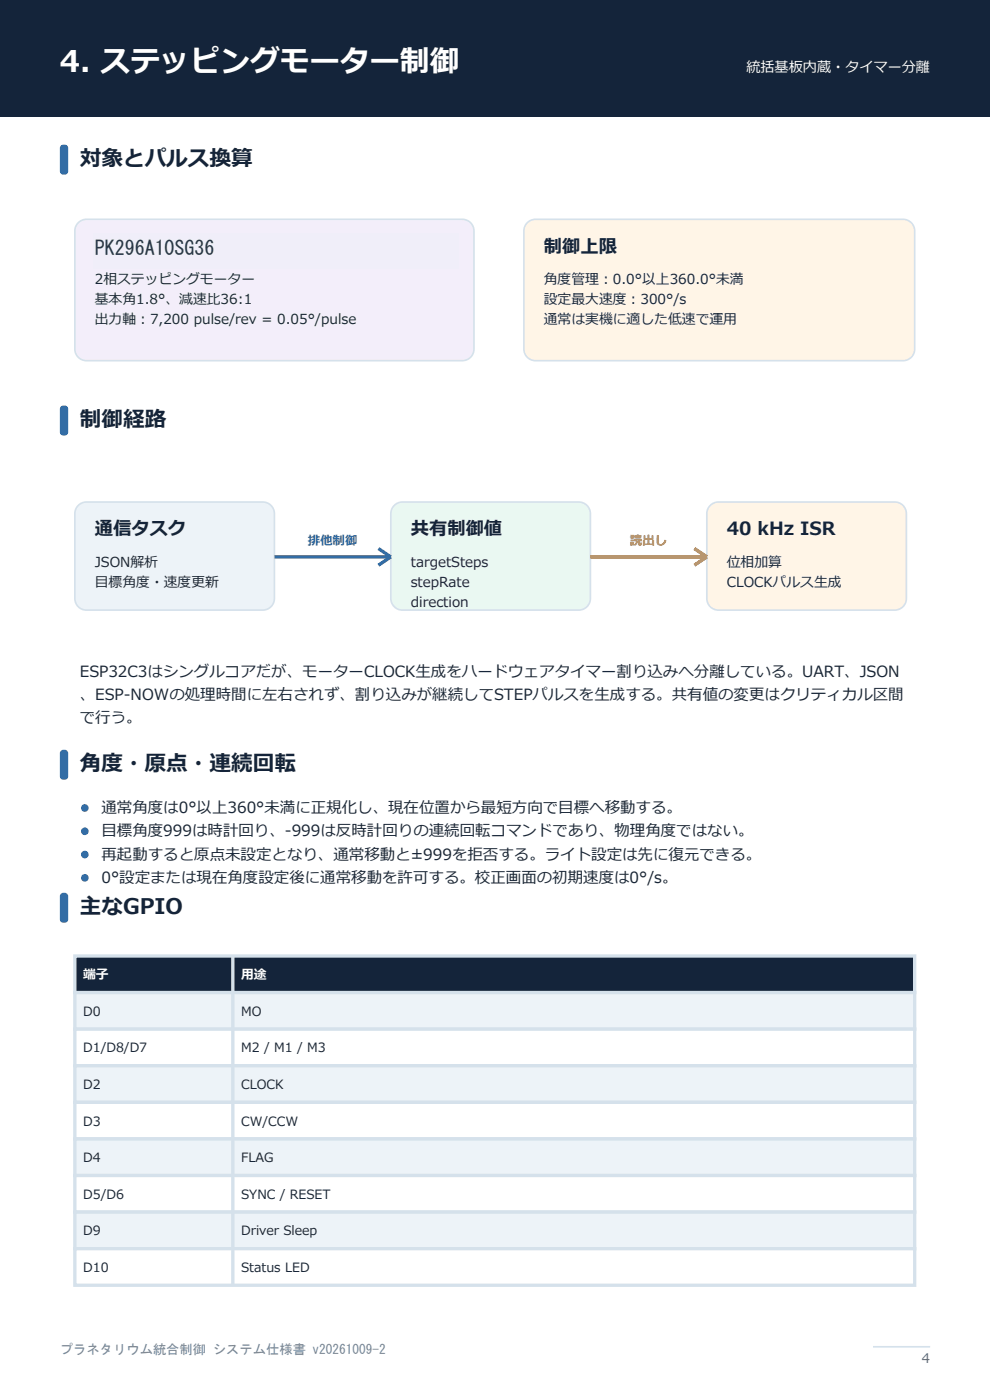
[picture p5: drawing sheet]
<svg xmlns="http://www.w3.org/2000/svg" width="210mm" height="297mm" viewBox="0 0 210 297" stroke-linecap="round" stroke-linejoin="round" font-family="sans-serif">
<path d="M0 0h210v24.7h-210z" fill-rule="evenodd" fill="#14243a"/>
<path d="M12.7 285.7h184.6" fill="none" stroke="#d5e1eb" stroke-width=".35"/>
<path d="M12.9 30.9l.5-.2a.81 .81 0 0 1 1.1 .7v4.9a.9 .9 0 0 1-.9 .8 .9 .9 0 0 1-.9-.8v-4.9z" fill-rule="evenodd" fill="#2c6eae"/>
<path d="M16.4 47.5a2.46 2.46 0 0 1 1.9-1h79.8a2.47 2.47 0 0 1 2.4 2.5v25a2.47 2.47 0 0 1-2.4 2.5h-79.8a2.47 2.47 0 0 1-2.4-2.5v-25v-.6z" fill-rule="evenodd" fill="#f3eefa" stroke="#d5e1eb" stroke-width=".35"/>
<path d="M111.7 47.5a2.46 2.46 0 0 1 1.9-1h78a2.47 2.47 0 0 1 2.4 2.5v25a2.47 2.47 0 0 1-2.4 2.5h-78a2.47 2.47 0 0 1-2.5-2.5v-25l.1-.6z" fill-rule="evenodd" fill="#fff5e7" stroke="#d5e1eb" stroke-width=".35"/>
<path d="M12.9 86.2l.5-.2a.81 .81 0 0 1 1.1 .7v5a.9 .9 0 0 1-.9 .7 .9 .9 0 0 1-.9-.7v-5z" fill-rule="evenodd" fill="#2c6eae"/>
<path d="M16.4 107.4a2.46 2.46 0 0 1 1.9-.9h37.4a2.47 2.47 0 0 1 2.5 2.5v18a2.47 2.47 0 0 1-2.5 2.4h-37.4a2.47 2.47 0 0 1-2.4-2.4v-18v-.6z" fill-rule="evenodd" fill="#edf3f8" stroke="#d5e1eb" stroke-width=".35"/>
<path d="M83.4 107.4a2.46 2.46 0 0 1 2-.9h37.4a2.47 2.47 0 0 1 2.4 2.5v18a2.47 2.47 0 0 1-2.4 2.4h-37.4a2.47 2.47 0 0 1-2.5-2.4v-18l.1-.6z" fill-rule="evenodd" fill="#eaf8f2" stroke="#d5e1eb" stroke-width=".35"/>
<path d="M150.5 107.4a2.46 2.46 0 0 1 1.9-.9h37.4a2.47 2.47 0 0 1 2.5 2.5v18a2.47 2.47 0 0 1-2.5 2.4h-37.4a2.47 2.47 0 0 1-2.5-2.4v-18l.1-.6z" fill-rule="evenodd" fill="#fff5e7" stroke="#d5e1eb" stroke-width=".35"/>
<path d="M58.2 118.1h24.7M80.3 116.4l2.6 1.7M82.9 118.1l-2.6 1.8" fill="none" stroke="#2c6eae" stroke-width=".71" stroke-linecap="butt"/>
<path d="M125.2 118.1h24.7M147.3 116.4l2.6 1.7M149.9 118.1l-2.6 1.8" fill="none" stroke="#d97706" stroke-width=".71" stroke-linecap="butt"/>
<g fill="#2c6eae">
<path d="M12.9 159.3l.5-.2a.81 .81 0 0 1 1.1 .7v4.9a.9 .9 0 0 1-.9 .7 .9 .9 0 0 1-.9-.7v-4.9z" fill-rule="evenodd"/>
<path d="M12.9 189.6l.5-.2a.81 .81 0 0 1 1.1 .7v4.9a.9 .9 0 0 1-.9 .8 .9 .9 0 0 1-.9-.8v-4.9z" fill-rule="evenodd"/>
<circle cx="18" cy="171.4" r=".81"/>
<circle cx="18" cy="176.3" r=".81"/>
<circle cx="18" cy="181.3" r=".81"/>
<circle cx="18" cy="186.2" r=".81"/>
</g>
<path d="M15.9 202.8h178.1v7.8h-178.1z" fill-rule="evenodd" fill="#14243a" stroke="#d5e1eb" stroke-width=".71" stroke-linecap="butt"/>
<path d="M49.4 202.8v7.8" fill="none" stroke="#d5e1eb" stroke-width=".71" stroke-linecap="butt"/>
<path d="M15.9 210.6h178.1v7.7h-178.1z" fill-rule="evenodd" fill="#edf3f8" stroke="#d5e1eb" stroke-width=".71" stroke-linecap="butt"/>
<path d="M49.4 210.6v7.7" fill="none" stroke="#d5e1eb" stroke-width=".71" stroke-linecap="butt"/>
<path d="M15.9 218.3h178.1v7.8h-178.1z" fill-rule="evenodd" fill="#fff" stroke="#d5e1eb" stroke-width=".71" stroke-linecap="butt"/>
<path d="M49.4 218.3v7.8" fill="none" stroke="#d5e1eb" stroke-width=".71" stroke-linecap="butt"/>
<path d="M15.9 226.1h178.1v7.8h-178.1z" fill-rule="evenodd" fill="#edf3f8" stroke="#d5e1eb" stroke-width=".71" stroke-linecap="butt"/>
<path d="M49.4 226.1v7.8" fill="none" stroke="#d5e1eb" stroke-width=".71" stroke-linecap="butt"/>
<path d="M15.9 233.9h178.1v7.7h-178.1z" fill-rule="evenodd" fill="#fff" stroke="#d5e1eb" stroke-width=".71" stroke-linecap="butt"/>
<path d="M49.4 233.9v7.7" fill="none" stroke="#d5e1eb" stroke-width=".71" stroke-linecap="butt"/>
<path d="M15.9 241.6h178.1v7.8h-178.1z" fill-rule="evenodd" fill="#edf3f8" stroke="#d5e1eb" stroke-width=".71" stroke-linecap="butt"/>
<path d="M49.4 241.6v7.8" fill="none" stroke="#d5e1eb" stroke-width=".71" stroke-linecap="butt"/>
<path d="M15.9 249.4h178.1v7.7h-178.1z" fill-rule="evenodd" fill="#fff" stroke="#d5e1eb" stroke-width=".71" stroke-linecap="butt"/>
<path d="M49.4 249.4v7.7" fill="none" stroke="#d5e1eb" stroke-width=".71" stroke-linecap="butt"/>
<path d="M15.9 257.1h178.1v7.8h-178.1z" fill-rule="evenodd" fill="#edf3f8" stroke="#d5e1eb" stroke-width=".71" stroke-linecap="butt"/>
<path d="M49.4 257.1v7.8" fill="none" stroke="#d5e1eb" stroke-width=".71" stroke-linecap="butt"/>
<path d="M15.9 264.9h178.1v7.8h-178.1z" fill-rule="evenodd" fill="#fff" stroke="#d5e1eb" stroke-width=".71" stroke-linecap="butt"/>
<path d="M49.4 264.9v7.8" fill="none" stroke="#d5e1eb" stroke-width=".71" stroke-linecap="butt"/>
<path d="M12.3 283.3h172.9v7h-172.9z" fill-rule="evenodd" fill="#fff"/>
<path d="M19.8 49.5h77.6v7.6h-77.6z" fill-rule="evenodd" fill="#f0eef9"/>
<text font-size="6.3" fill="#fff" x="12.7" y="15.2">4. ステッピングモーター制御</text>
<g font-size="4.6" fill="#14243a">
<text x="16.9" y="35.3">対象とパルス換算</text>
<text x="16.9" y="90.6">制御経路</text>
<text x="16.9" y="163.7">角度・原点・連続回転</text>
<text x="16.9" y="194">主なGPIO</text>
</g>
<text font-size="4.2" fill="#25374b" x="20.1" y="54.1">PK296A10SG36</text>
<g font-size="3.9" fill="#14243a">
<text x="20.1" y="53.6">PK296A1-SG36</text>
<text x="115.4" y="53.6">制御上限</text>
<text x="20.1" y="113.6">通信タスク</text>
<text x="87.1" y="113.6">共有制御値</text>
<text x="154.2" y="113.6">40 kHz ISR</text>
</g>
<g font-size="3.3" fill="#1c2733">
<text x="16.9" y="143.5">ESP32C3はシングルコアだが、モーターCLOCK生成をハードウェアタイマー割り込みへ分離している。UART、JSON</text>
<text x="16.9" y="148.5">、ESP-NOWの処理時間に左右されず、割り込みが継続してSTEPパルスを生成する。共有値の変更はクリティカル区間</text>
<text x="16.9" y="153.4">で行う。</text>
<text x="21.5" y="172.5">通常角度は0°以上360°未満に正規化し、現在位置から最短方向で目標へ移動する。</text>
<text x="21.5" y="177.4">目標角度999は時計回り、-999は反時計回りの連続回転コマンドであり、物理角度ではない。</text>
<text x="21.5" y="182.3">再起動すると原点未設定となり、通常移動と±999を拒否する。ライト設定は先に復元できる。</text>
<text x="21.5" y="187.3">0°設定または現在角度設定後に通常移動を許可する。校正画面の初期速度は0°/s。</text>
</g>
<text font-size="3" fill="#fff" x="158.3" y="15.2">統括基板内蔵・タイマー分離</text>
<g font-size="2.9" fill="#1c2733">
<text x="20.1" y="60.3">2相ステッピングモーター</text>
<text x="20.1" y="64.5">基本角1.8°、減速比36:1</text>
<text x="115.4" y="60.3">角度管理：0.0°以上360.0°未満</text>
<text x="115.4" y="64.5">設定最大速度：300°/s</text>
<text x="20.1" y="68.8">出力軸：7,200 pulse/rev = 0.05°/pulse</text>
<text x="115.4" y="68.8">通常は実機に適した低速で運用</text>
<text x="20.1" y="120.3">JSON解析</text>
<text x="20.1" y="124.5">目標角度・速度更新</text>
<text x="87.1" y="120.3">targetSteps</text>
<text x="87.1" y="124.5">stepRate</text>
<text x="154.2" y="120.3">位相加算</text>
<text x="154.2" y="124.5">CLOCKパルス生成</text>
<text x="87.1" y="128.7">direction</text>
</g>
<text font-size="2.8" fill="#73879b" x="12.7" y="287.2">プラネタリウム統合制御 システム仕様書 v20261009-2</text>
<g font-size="2.8" fill="#5a6b7c">
<text x="12.7" y="289.2">プラネタリウム統合制御システム仕様書 v20260716</text>
<text x="195.5" y="289.2">4</text>
</g>
<g font-size="2.7" fill="#fff">
<text x="17.6" y="207.7">端子</text>
<text x="51.2" y="207.7">用途</text>
</g>
<g font-size="2.7" fill="#1c2733">
<text x="17.6" y="215.5">D0</text>
<text x="51.2" y="215.5">MO</text>
<text x="17.6" y="223.3">D1/D8/D7</text>
<text x="51.2" y="223.3">M2 / M1 / M3</text>
<text x="17.6" y="231">D2</text>
<text x="51.2" y="231">CLOCK</text>
<text x="17.6" y="238.8">D3</text>
<text x="51.2" y="238.8">CW/CCW</text>
<text x="17.6" y="246.6">D4</text>
<text x="51.2" y="246.6">FLAG</text>
<text x="17.6" y="254.3">D5/D6</text>
<text x="51.2" y="254.3">SYNC / RESET</text>
<text x="17.6" y="262.1">D9</text>
<text x="51.2" y="262.1">Driver Sleep</text>
<text x="17.6" y="269.8">D10</text>
<text x="51.2" y="269.8">Status LED</text>
</g>
<text font-size="2.6" fill="#2c6eae" x="65.3" y="115.7">排他制御</text>
<text font-size="2.6" fill="#d97706" x="133.6" y="115.7">読出し</text>
</svg>
